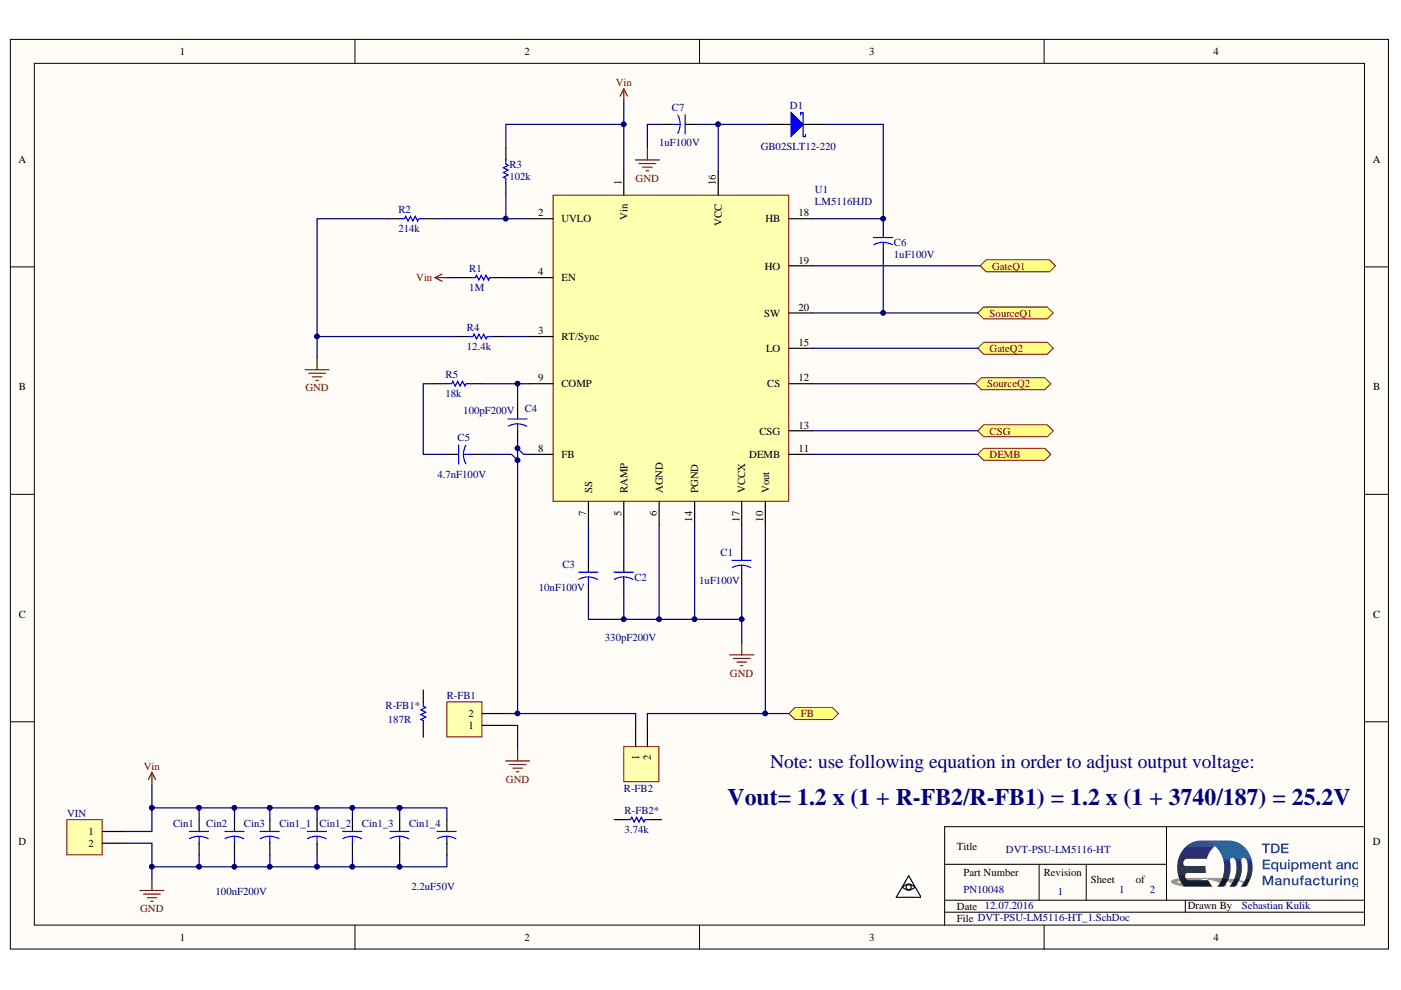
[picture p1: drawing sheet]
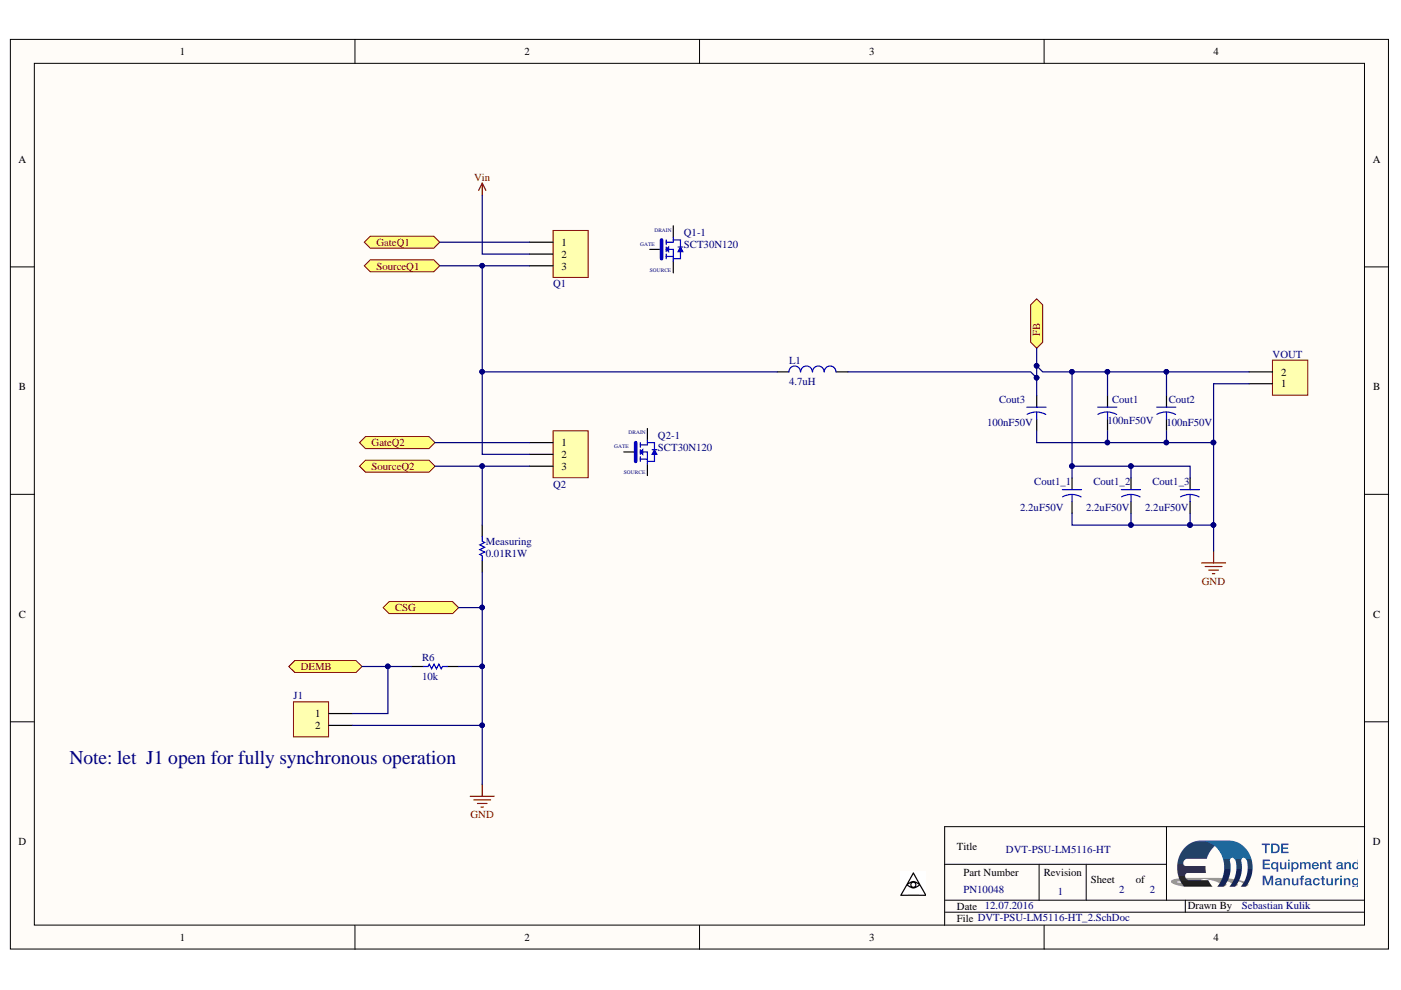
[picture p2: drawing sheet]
# Altium project DVT-PSU-LM5116-HT.PrjPcb
2 sheets, 44 parts. Net scope: flat (ports and power ports of the same name join across sheets).
Board file: DVT-PSU-LM5116-HT.PcbDoc
Sheets:
  DVT-PSU-LM5116-HT_1.SchDoc
  DVT-PSU-LM5116-HT_2.SchDoc

## Sheet DVT-PSU-LM5116-HT_1.SchDoc: DVT-PSU-LM5116-HT
size A4; Revision: 1; SheetNumber: 1; SheetTotal: 2; PartNumber: PN10048; Drawn By: Sebastian Kulik

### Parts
*  Eye  [Eye]  (value not drawn)
C1  value 1uF100V  [Dummy-10mm]  (hidden comment: Capacitor-Dummy-THT)
C2  value 330pF200V  [Dummy-10mm]  (hidden comment: Capacitor-Dummy-THT)
C3  value 10nF100V  [Dummy-10mm]  (hidden comment: Capacitor-Dummy-THT)
C4  value 100pF200V  [Dummy-10mm]  (hidden comment: Capacitor-Dummy-THT)
C5  value 4.7nF100V  [Dummy-10mm]  (hidden comment: Capacitor-Dummy-THT)
C6  value 1uF100V  [Dummy-10mm]  (hidden comment: Capacitor-Dummy-THT)
C7  value 1uF100V  [Dummy-10mm]  (hidden comment: Capacitor-Dummy-THT)
Cin1  Capacitor-Dummy-THT  [Dummy-10mm]  (value not drawn)
Cin1_1  Capacitor-Dummy-THT  [Dummy-10mm]  (value not drawn)
Cin1_2  Capacitor-Dummy-THT  [Dummy-10mm]  (value not drawn)
Cin1_3  Capacitor-Dummy-THT  [Dummy-10mm]  (value not drawn)
Cin1_4  value 2.2uF50V  [Dummy-10mm]  (hidden comment: Capacitor-Dummy-THT)
Cin2  Capacitor-Dummy-THT  [Dummy-10mm]  (value not drawn)
Cin3  value 100nF200V  [Dummy-10mm]  (hidden comment: Capacitor-Dummy-THT)
D1  GB02SLT12-220  [TO220AC]
R1  value 1M  [Dummy-10mm]  (hidden comment: Resistor-Dummy-THT)
R2  value 214k  [Dummy-10mm]  (hidden comment: Resistor-Dummy-THT)
R3  value 102k  [Dummy-10mm]  (hidden comment: Resistor-Dummy-THT)
R4  value 12.4k  [Dummy-10mm]  (hidden comment: Resistor-Dummy-THT)
R5  value 18k  [Dummy-10mm]  (hidden comment: Resistor-Dummy-THT)
R-FB1  PHOENIX_1715721  [Phoenix-2-5_08]  (value not drawn)
R-FB1*  value 187R  (hidden comment: Resistor-Dummy)
R-FB2  PHOENIX_1715721  [Phoenix-2-5_08]  (value not drawn)
R-FB2*  value 3.74k  (hidden comment: Resistor-Dummy)
R-Fix  value 100k  [Dummy-10mm]  (hidden comment: Resistor-Dummy-THT)  (graphical)
U1  LM5116HJD  [DIP-20-Ceramic-HT]
VIN  PHOENIX_1715721  [Phoenix-2-5_08]  (value not drawn)

### Ports
CSG, DEMB, FB, GateQ1, GateQ2, SourceQ1, SourceQ2

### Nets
GND: C1.2 C2.2 C3.2 C7.2 Cin1.2 Cin1_1.2 Cin1_2.2 Cin1_3.2 Cin1_4.2 Cin2.2 Cin3.2 R2.1 R4.1 R-FB1.1 U1.6(AGND) U1.13(CSG) U1.14(PGND) VIN.2 ; port CSG
Vin: Cin1.1 Cin1_1.1 Cin1_2.1 Cin1_3.1 Cin1_4.1 Cin2.1 Cin3.1 R1.1 R3.2 U1.1(Vin) VIN.1
NetC1_1: C1.1 U1.17(VCCX)
NetC2_1: C2.1 U1.5(RAMP)
NetC3_1: C3.1 U1.7(SS)
NetC4_1: C4.1 R5.2 U1.9(COMP)
NetC4_2: C4.2 C5.2 R-FB1.2 R-FB2.1 U1.8(FB)
NetC5_1: C5.1 R5.1
NetC6_1: C6.1 D1.1(K) U1.18(HB)
NetC6_2: C6.2 U1.20(SW) ; port SourceQ1
NetC7_1: C7.1 D1.2(A) U1.16(VCC)
NetCout1_1: R-FB2.2 U1.10(Vout) ; port FB
NetJ1_1: U1.11(DEMB) ; port DEMB
NetMeasuring_2: U1.12(CS) ; port SourceQ2
NetQ1_1: U1.19(HO) ; port GateQ1
NetQ2_1: U1.15(LO) ; port GateQ2
NetR1_2: R1.2 U1.4(EN)
NetR2_2: R2.2 R3.1 U1.2(UVLO)
NetR4_2: R4.2 U1.3(RT/Sync)

Not connected (* = marked no-connect by the designer): R-FB1* 1 2; R-FB2* 1 2; R-Fix 1 2

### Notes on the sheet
- (near C7) *
- (near C6) *
- (near R4) *
- (near C2) *
- *
- use up to 2.2uF to fix frequency from 100Hz to 150kHz
- greater 1uF
- use up to 18k
- Note: use following equation in order to adjust output voltage:
- Vout= 1.2 x (1 + R-FB2/R-FB1) = 1.2 x (1 + 3740/187) = 25.2V

## Sheet DVT-PSU-LM5116-HT_2.SchDoc: DVT-PSU-LM5116-HT
size A4; Revision: 1; SheetNumber: 2; SheetTotal: 2; PartNumber: PN10048; Drawn By: Sebastian Kulik

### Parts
**  Eye  [Eye]  (value not drawn)
Cout1  value 100nF50V  [Dummy-10mm]  (hidden comment: Capacitor-Dummy-THT)
Cout1_1  value 2.2uF50V  [Dummy-10mm]  (hidden comment: Capacitor-Dummy-THT)
Cout1_2  value 2.2uF50V  [Dummy-10mm]  (hidden comment: Capacitor-Dummy-THT)
Cout1_3  value 2.2uF50V  [Dummy-10mm]  (hidden comment: Capacitor-Dummy-THT)
Cout2  value 100nF50V  [Dummy-10mm]  (hidden comment: Capacitor-Dummy-THT)
Cout3  value 100nF50V  [Dummy-10mm]  (hidden comment: Capacitor-Dummy-THT)
J1  Plug_2_90_2.54  [HDR1X2]  (value not drawn)
L1  value 4.7uH  [WE-LHMI1335]  (hidden comment: 4u7H7.5A)
Measuring  value 0.01R1W  [Dummy-10mm]  (hidden comment: Resistor-Dummy-THT)
Q1  3Pol_TBL_5mm  [WE-TBL3-5]  (value not drawn)
Q1-1  SCT30N120  (graphical)
Q2  3Pol_TBL_5mm  [WE-TBL3-5]  (value not drawn)
Q2-1  SCT30N120  (graphical)
R6  value 10k  [Dummy-10mm]  (hidden comment: Resistor-Dummy-THT)
VOUT  PHOENIX_1715721  [Phoenix-2-5_08]  (value not drawn)

### Ports
CSG, DEMB, FB, GateQ1, GateQ2, SourceQ1, SourceQ2

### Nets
GND: Cout1.2 Cout1_1.2 Cout1_2.2 Cout1_3.2 Cout2.2 Cout3.2 J1.2 Measuring.1 R6.2 VOUT.1 ; port CSG
Vin: Q1.2
NetC6_2: L1.1 Q1.3 Q2.2 ; port SourceQ1
NetCout1_1: Cout1.1 Cout1_1.1 Cout1_2.1 Cout1_3.1 Cout2.1 Cout3.1 L1.2 VOUT.2 ; port FB
NetJ1_1: J1.1 R6.1 ; port DEMB
NetMeasuring_2: Measuring.2 Q2.3 ; port SourceQ2
NetQ1_1: Q1.1 ; port GateQ1
NetQ2_1: Q2.1 ; port GateQ2

Not connected (* = marked no-connect by the designer): Q1-1 1(Drain) 2(Source) 3(Gate); Q2-1 1(Drain) 2(Source) 3(Gate)

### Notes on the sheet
- (near J1) Note: let  J1 open for fully synchronous operation

## Nets that join several sheets
GND: DVT-PSU-LM5116-HT_1 (18 pins), DVT-PSU-LM5116-HT_2 (10 pins)
Vin: DVT-PSU-LM5116-HT_1 (11 pins), DVT-PSU-LM5116-HT_2 (Q1.2)
NetC6_2: DVT-PSU-LM5116-HT_1 (C6.2 U1.20), DVT-PSU-LM5116-HT_2 (L1.1 Q1.3 Q2.2)
NetCout1_1: DVT-PSU-LM5116-HT_1 (R-FB2.2 U1.10), DVT-PSU-LM5116-HT_2 (8 pins)
NetJ1_1: DVT-PSU-LM5116-HT_1 (U1.11), DVT-PSU-LM5116-HT_2 (J1.1 R6.1)
NetMeasuring_2: DVT-PSU-LM5116-HT_1 (U1.12), DVT-PSU-LM5116-HT_2 (Measuring.2 Q2.3)
NetQ1_1: DVT-PSU-LM5116-HT_1 (U1.19), DVT-PSU-LM5116-HT_2 (Q1.1)
NetQ2_1: DVT-PSU-LM5116-HT_1 (U1.15), DVT-PSU-LM5116-HT_2 (Q2.1)
